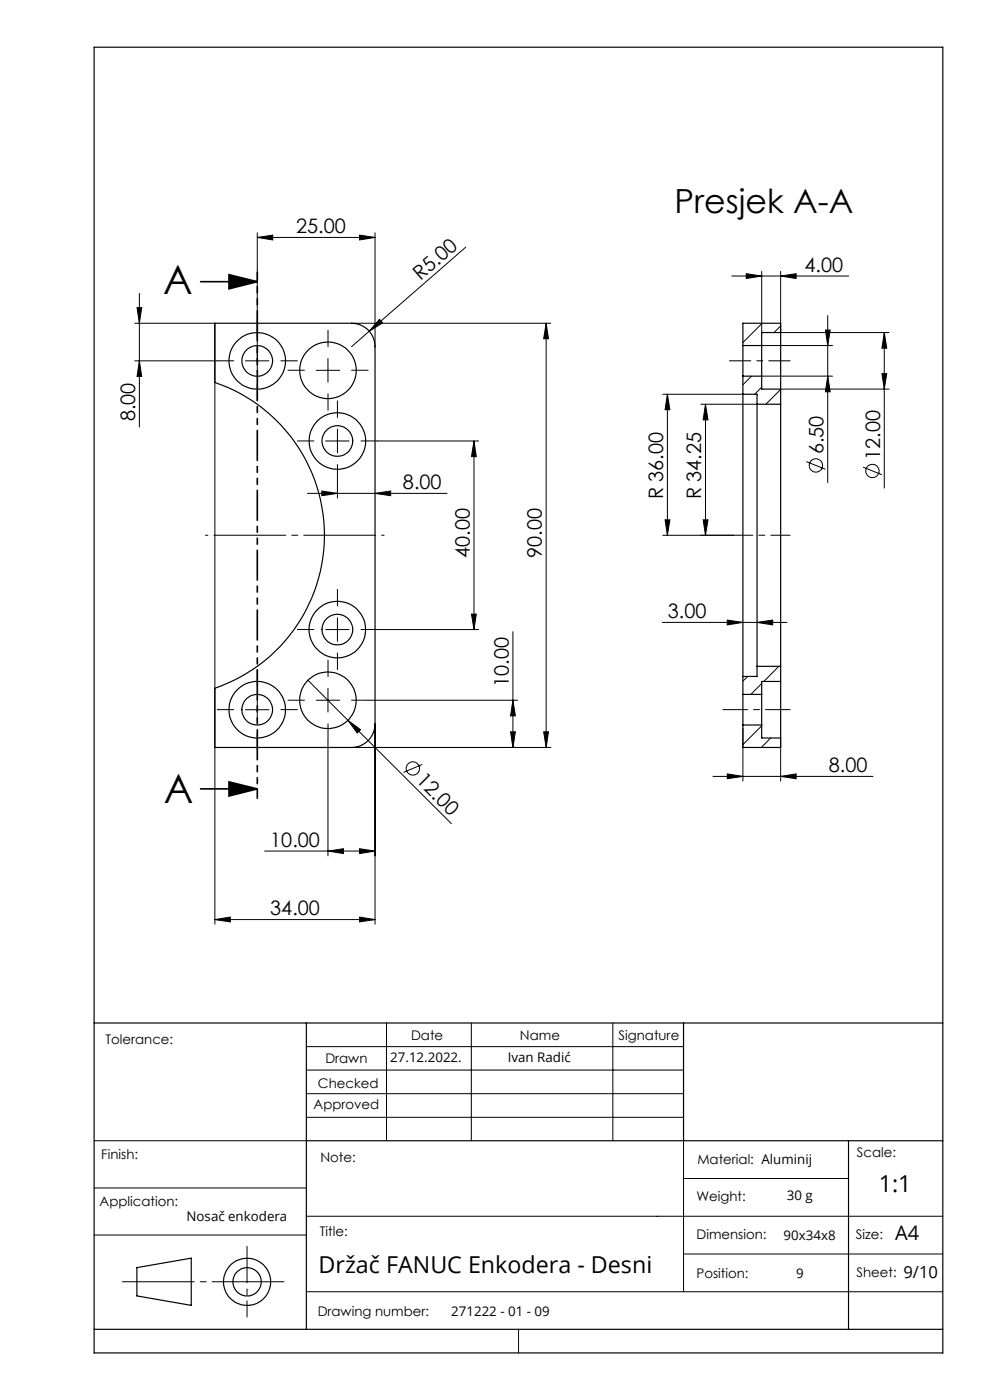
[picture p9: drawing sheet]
<svg xmlns="http://www.w3.org/2000/svg" width="210mm" height="297mm" viewBox="0 0 210 297" stroke-linecap="round" stroke-linejoin="round" font-family="sans-serif">
<g fill="none" stroke="#000" stroke-width=".21">
<path d="M54.6 50.4l3.3-.5v1zM54.6 49.4v29.7M54.6 50.4h25M76.3 49.9l3.3 .5-3.3 .5zM79.6 49.4v24.2M98.8 52.5l-20.5 17.8M155.2 58.6h24.8M158.3 58.1l3.3 .5-3.3 .5zM161.6 57.6v13M165.6 58.6l3.3-.5v1zM165.6 57.6v13h23M28.6 76.5h17.5"/>
<path d="M28.6 68.6h17v127.5M29.1 65.3h1l-.5 3.3zM29.6 76.5l.5 3.4h-1zM29.6 62.2v28.4M52.1 76.5h4.9M67.1 78.6h5M69.6 76.1v5M74.6 68.6h42.2M78.3 70.3l-3.7 3.3M80.5 67.7l.6 .8-2.8 1.8zM115.9 68.6l.4 3.3h-1zM115.9 68.6v90"/>
<path d="M159.4 79.8l-1.8 1.8M161.6 73.3h15M161.6 79.8h15M161.6 73.2l-.2 .1M161.7 68.6l-4.1 4.1M165.6 69.1l-1.4 1.5M175.1 70h1l-.5 3.3zM175.6 67v35.4M175.6 79.8l.5 3.3h-1zM187.1 79.3h1l-.5 3.2zM187.6 70.6v32.9M187.6 70.6l.5 3.3h-1z"/>
<path d="M69.1 93.6h4.9M71.6 91v5.1M80 93.6h21.5M100.5 93.6l.5 3.3h-1zM100.5 93.6v40M140.6 83.6h17M141.6 83.6v30M141.6 83.6l.5 3.3h-1zM148.7 85.8h11.9M149.6 85.8l.6 3.3h-1zM149.6 85.8v27.8M161.6 82.1l-1.5 1.5"/>
<path d="M165.6 82.5h23M165.6 82.6l-3.1 3.2M171 97.9l4.1 1.7M183.1 99.1l4 1.6M65.2 104.7h29.6M68.3 104.2l3.3 .5-3.3 .5zM71.6 102.1v3.6M79.6 104.7l3.3-.5v1zM140.6 113.6h15M141.1 110.3h1l-.5 3.3zM149.2 110.3h1l-.6 3.3zM69.1 133.6h4.9"/>
<path d="M71.6 131.1v5M80 133.6h21.5M100 130.3h1l-.5 3.3zM108.8 134v24.6M140.5 132h26.4M154.3 131.5l3.3 .5-3.3 .6zM160.6 132l3.3-.5v1.1zM52.1 150.6h4.9M54.6 148.1v5M65.3 144.3l8.5 8.5M67.1 148.6h5M69.6 146v5.1"/>
<path d="M69.6 157.1v24.5M73.8 152.8l2.7 2-.7 .7zM73.8 152.8l21.9 21.9M74.6 158.6h42.2M78.1 148.6h31.7M79.6 153.6v42.5M108.3 155.3h1l-.5 3.3zM108.8 148.6l.5 3.3h-1zM115.3 155.3h1l-.4 3.3zM157.6 154.5v11.2M158.6 143.5l-1 1M160.7 141.4l-.1 .1"/>
<path d="M161.6 154l-4 4M161.6 145l-2.3 2.3M163.5 156.6l-2 2M165.2 141.4l-3.2 3.2M165.6 156.6v9.1M89.6 162.2l-4 1.7M151.2 164.7h34M154.3 164.2l3.3 .5-3.3 .5zM165.6 164.7l3.3-.5v1zM45.6 195.1l3.3-.5v1zM45.6 195.1h34M56.1 180.5h23.5"/>
<path d="M69.6 180.5l3.2-.4v1zM76.3 194.6l3.3 .5-3.3 .5zM76.3 180.1l3.3 .4-3.3 .6zM82 217v25M100 217v25M130 217v25M65 222h80M65 227h80M65 232h80M65 237h80M20 242h45M20 252h45"/>
<path d="M65 258h135M145 242v32M145 250h35M20 262h45M65 274h135M145 266h55M110 282v5"/>
<circle cx="173.1" cy="98.7" r="1.42"/>
<circle cx="185.1" cy="99.9" r="1.42"/>
<circle cx="87.6" cy="163" r="1.42"/>
</g>
<path d="M42.5 59.8h12.1M48.6 58.3l6 1.5-6 1.5zM42.5 167.4h12.1M48.6 165.9l6 1.5-6 1.5z" fill="none" stroke="#000" stroke-width=".35"/>
<g fill="none" stroke="#000" stroke-width=".25">
<path d="M20 10h180v277h-180zM45.6 68.6h29a4.9 4.9 0 0 1 5 5v80a5 5 0 0 1-5 5h-29v-12.6a34.3 34.3 0 0 0 23.2-32.4 34.3 34.3 0 0 0-23.2-32.5zM157.6 73.3v6.5M157.6 73.3h4M157.6 79.8h4M157.6 79.8v3.8M161.6 73.3v6.5M161.6 79.8v2.7h4M165.6 70.6v11.9M165.6 70.6v-2h-8v4.7M165.6 70.6h-4v2.7M157.6 83.6v59.9"/>
<path d="M157.6 83.6h3v2.2M160.6 85.8v55.6M160.6 85.8h5M165.6 85.8v55.6M165.6 82.5v3.3M157.6 147.3v6.5M157.6 153.8v4.8h8v-2M157.6 147.3h4M157.6 153.8h4M157.6 143.5v3.8M160.6 141.4v2.1h-3M160.6 141.4h5"/>
<path d="M161.6 147.3v6.5M161.6 153.8v2.8h4M165.6 144.6v12M165.6 141.4v3.2M165.6 144.6h-4v2.7M20 217h180M65 217v65M145 217v25M65 242h135M180 242v40M29 268.9l11.6-2v10l-11.6-2zM20 282h180"/>
<circle cx="54.6" cy="76.6" r="6"/>
<circle cx="54.6" cy="76.6" r="3.3"/>
<circle cx="69.6" cy="78.6" r="6"/>
<circle cx="71.6" cy="93.6" r="3.3"/>
<circle cx="71.6" cy="93.6" r="6"/>
<circle cx="71.6" cy="133.6" r="6"/>
<circle cx="71.6" cy="133.6" r="3.3"/>
<circle cx="54.6" cy="150.6" r="6"/>
<circle cx="54.6" cy="150.6" r="3.2"/>
<circle cx="69.6" cy="148.5" r="6"/>
<circle cx="52.4" cy="271.9" r="5"/>
<circle cx="52.4" cy="271.9" r="3"/>
</g>
<path d="M167.6 113.5h-12" fill="none" stroke="#000" stroke-width=".21" stroke-dasharray="15.2 1.3 1.3 1.3" stroke-dashoffset="11.1"/>
<path d="M153.3 150.5h14.3" fill="none" stroke="#000" stroke-width=".21" stroke-dasharray="15.2 1.3 1.3 1.3" stroke-dashoffset="10"/>
<path d="M154.7 76.5h12.9" fill="none" stroke="#000" stroke-width=".21" stroke-dasharray="15.2 1.3 1.3 1.3" stroke-dashoffset="10.7"/>
<path d="M43.6 113.5h37.9" fill="none" stroke="#000" stroke-width=".21" stroke-dasharray="15.2 1.3 1.3 1.3" stroke-dashoffset="-1.8"/>
<g fill="none" stroke="#000" stroke-width=".21" stroke-dasharray="15.2 1.3 1.3 1.3">
<path d="M49.6 76.5h-3.5M54.6 71.5v-3.5M59.6 76.5h3.5M64.6 78.5h-3.5M69.6 73.5v-3.5M74.6 78.5h3.5M54.6 81.5v3.5M66.6 93.5h-3.5M69.6 83.5v3.5M71.6 88.5v-3.5M71.6 98.5v3.5M76.6 93.5h3.5"/>
<path d="M66.6 133.5h-3.5M71.6 128.5v-3.5M71.6 138.5v3.5M76.6 133.5h3.5M49.6 150.5h-3.5M54.6 145.5v-3.5M54.6 155.5v3.5M59.6 150.5h3.5M64.6 148.5h-3.5M69.6 143.5v-3.5M69.6 153.5v3.5M74.6 148.5h3.5"/>
</g>
<path d="M54.6 57.7v111.6" fill="none" stroke="#000" stroke-width=".35" stroke-dasharray="6.3 1.3 1.3 1.3 1.3 1.3" stroke-dashoffset="4.5"/>
<path d="M61.4 271.9h-36.6" fill="none" stroke="#000" stroke-width=".21" stroke-dasharray="15.2 1.3 1.3 1.3" stroke-dashoffset="-1.1"/>
<path d="M52.4 264.4v15" fill="none" stroke="#000" stroke-width=".21" stroke-dasharray="15.2 1.3 1.3 1.3" stroke-dashoffset="7.5"/>
<g fill="#000">
<path d="M80.5 67.7l.6 .8-2.8 1.8zM73.8 152.8l2.7 2-.7 .7z"/>
<path d="M48.6 58.3l6 1.5-6 1.5zM48.6 165.9l6 1.5-6 1.5z"/>
<path d="M29.6 76.5l.5 3.4h-1zM29.1 65.3h1l-.5 3.3zM149.2 110.3h1l-.6 3.3zM149.6 85.8l.6 3.3h-1z"/>
<path d="M115.9 68.6l.4 3.3h-1zM115.3 155.3h1l-.4 3.3zM108.8 148.6l.5 3.3h-1zM108.3 155.3h1l-.5 3.3zM100.5 93.6l.5 3.3h-1zM100 130.3h1l-.5 3.3zM187.6 70.6l.5 3.3h-1zM187.1 79.3h1l-.5 3.2zM175.1 70h1l-.5 3.3zM175.6 79.8l.5 3.3h-1zM141.6 83.6l.5 3.3h-1zM141.1 110.3h1l-.5 3.3z"/>
<path d="M68.3 104.2l3.3 .5-3.3 .5zM79.6 104.7l3.3-.5v1zM158.3 58.1l3.3 .5-3.3 .5zM165.6 58.6l3.3-.5v1zM154.3 164.2l3.3 .5-3.3 .5zM165.6 164.7l3.3-.5v1z"/>
<path d="M154.3 131.5l3.3 .5-3.3 .6zM160.6 132l3.3-.5v1.1z"/>
<path d="M76.3 194.6l3.3 .5-3.3 .5zM45.6 195.1l3.3-.5v1zM76.3 180.1l3.3 .4-3.3 .6zM69.6 180.5l3.2-.4v1zM76.3 49.9l3.3 .5-3.3 .5zM54.6 50.4l3.3-.5v1z"/>
</g>
<g font-size="8.5">
<text x="34.6" y="62.3">A</text>
<text x="34.8" y="170.4">A</text>
</g>
<text font-size="7.1" x="143.1" y="45.1">Presjek A-A</text>
<text font-size="4.9" x="186.4" y="252.8">1:1</text>
<text font-size="4.9" fill="#010000" x="67.6" y="270">Držač FANUC Enkodera - Desni</text>
<g font-size="4.2">
<text x="62.8" y="49.4">25.00</text>
<text x="89.2" y="59.6" transform="rotate(-41 89.2 59.6)">R5.00</text>
<text x="170.7" y="57.6">4.00</text>
<text x="28.7" y="89.4" transform="rotate(-90 28.7 89.4)">8.00</text>
<text x="174.7" y="96.4" transform="rotate(-90 174.7 96.4)">6.50</text>
<text x="186.7" y="97.6" transform="rotate(-90 186.7 97.6)">12.00</text>
<text x="85.5" y="103.7">8.00</text>
<text x="140.7" y="106" transform="rotate(-90 140.7 106)">R 36.00</text>
<text x="148.8" y="106" transform="rotate(-90 148.8 106)">R 34.25</text>
<text x="99.6" y="118.4" transform="rotate(-90 99.6 118.4)">40.00</text>
<text x="114.9" y="118.4" transform="rotate(-90 114.9 118.4)">90.00</text>
<text x="141.7" y="131.1">3.00</text>
<text x="107.9" y="145.7" transform="rotate(-90 107.9 145.7)">10.00</text>
<text x="88.1" y="165.8" transform="rotate(45 88.1 165.8)">12.00</text>
<text x="175.8" y="163.8">8.00</text>
<text x="57.3" y="179.6">10.00</text>
<text x="57.3" y="194.1">34.00</text>
</g>
<text font-size="4.2" fill="#010000" x="189.9" y="263.1">A4</text>
<text font-size="3.5" x="191.6" y="271.1">9/10</text>
<g font-size="2.8">
<text x="22.4" y="221.4">Tolerance:</text>
<text x="87.2" y="220.6">Date</text>
<text x="110.3" y="220.6">Name</text>
<text x="131.2" y="220.6">Signature</text>
<text x="69" y="225.6">Drawn</text>
<text x="67.4" y="230.8">Checked</text>
<text x="66.5" y="235.4">Approved</text>
<text x="21.5" y="245.8">Finish:</text>
<text x="181.8" y="245.5">Scale:</text>
<text x="68" y="246.4">Note:</text>
<text x="147.9" y="246.9">Material: Aluminij</text>
<text x="21.1" y="255.8">Application:</text>
<text x="147.7" y="254.7">Weight:</text>
<text x="67.9" y="262.2">Title:</text>
<text x="147.7" y="262.9">Dimension:</text>
<text x="181.6" y="262.8">Size:</text>
<text x="147.7" y="271.2">Position:</text>
<text x="181.7" y="271">Sheet:</text>
<text x="67.4" y="279.1">Drawing number:</text>
</g>
<g font-size="2.8" fill="#010000">
<text x="82.8" y="225.3">27.12.2022.</text>
<text x="107.7" y="225.3">Ivan Radić</text>
<text x="166.9" y="254.6">30 g</text>
<text x="39.6" y="259.1">Nosač enkodera</text>
<text x="166.2" y="263">90x34x8</text>
<text x="168.9" y="271.1">9</text>
<text x="95.7" y="279.2">271222 - 01 - 09</text>
</g>
</svg>
